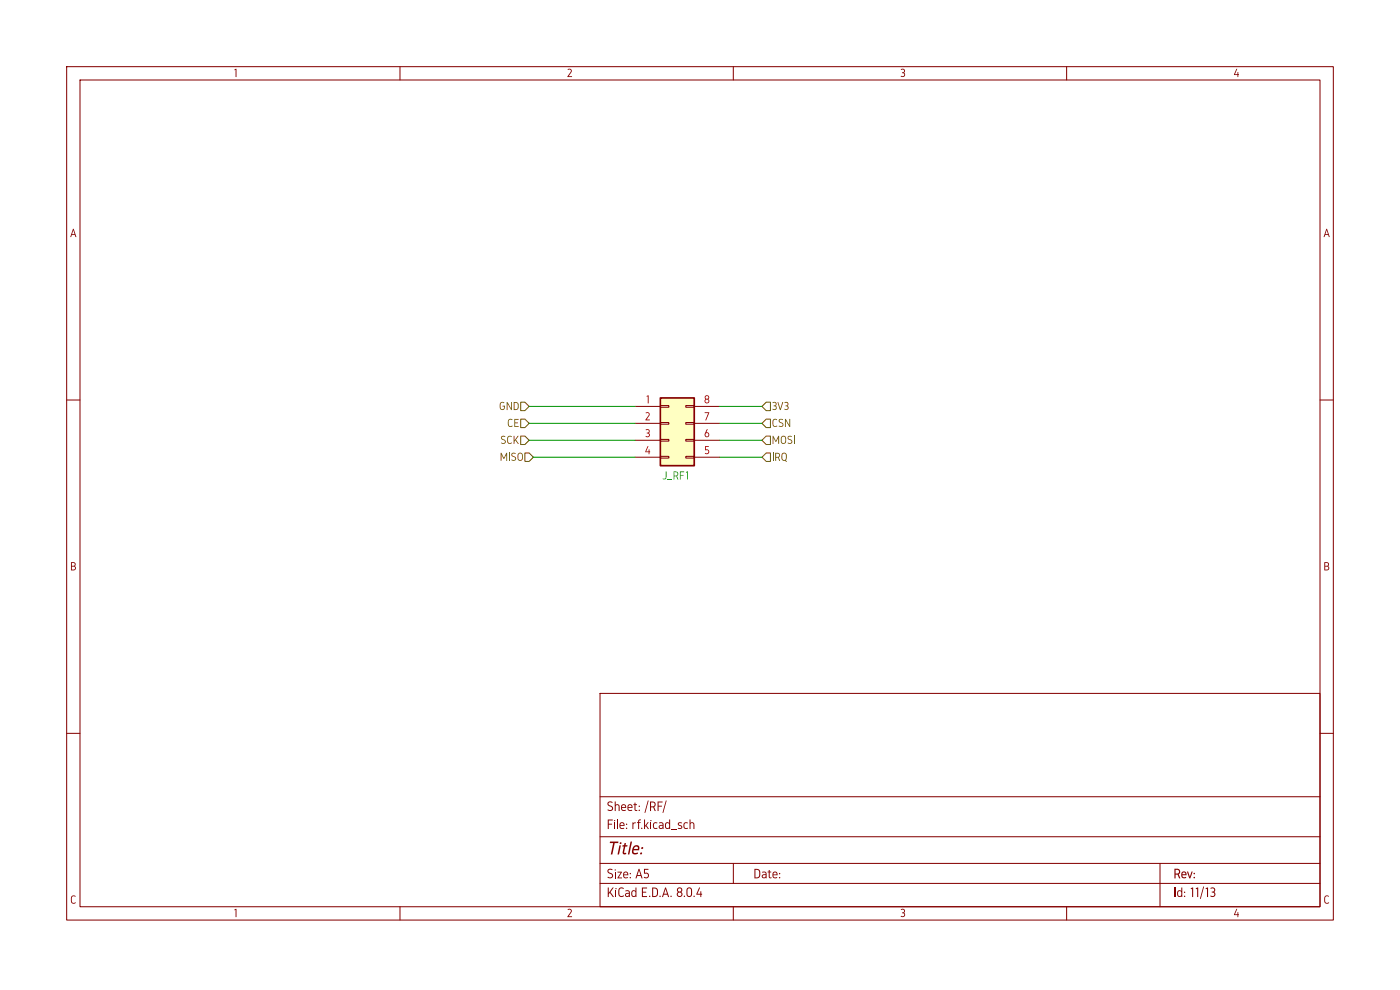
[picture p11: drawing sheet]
<svg xmlns="http://www.w3.org/2000/svg" width="297mm" height="210mm" viewBox="0 0 297 210" stroke-linecap="round" stroke-linejoin="round" font-family="sans-serif">
<g fill="none" stroke="#840000" stroke-width=".22">
<path d="M14.1 14.1h268.8v181.1h-268.8zM17 17h263v175.3h-263zM84.9 14.1v2.9M155.6 14.1v2.9M226.3 14.1v2.9M14.1 84.9h2.9M280 84.9h2.9M14.1 155.6h2.9M127.3 147.1h152.7v45.2h-152.7zM280 155.6h2.9M127.3 177.5h152.7M127.3 169h152.7"/>
<path d="M84.9 192.3v2.9M127.3 187.4h152.7M127.3 183.2h152.7M155.6 192.3v2.9M155.6 183.2v4.2M226.3 192.3v2.9M246.1 183.2v9.1"/>
</g>
<path d="M140.1 84.4h7.2v14.4h-7.2z" fill="#ffffc2"/>
<g fill="none" stroke="#840000" stroke-width=".22">
<path d="M134.7 86.2h5.4M134.7 89.8h5.4M134.7 93.4h5.4M134.7 97h5.4M140.1 96.8h1.8v.4h-1.8zM140.1 93.2h1.8v.4h-1.8zM140.1 89.6h1.8v.4h-1.8zM140.1 86h1.8v.4h-1.8zM145.5 96.8h1.8v.4h-1.8zM145.5 93.2h1.8v.4h-1.8zM145.5 89.6h1.8v.4h-1.8zM145.5 86h1.8v.4h-1.8z"/>
<path d="M147.3 86.2h5.4M147.3 89.8h5.4M147.3 93.4h5.4M147.3 97h5.4"/>
</g>
<path d="M140.1 84.4h7.2v14.4h-7.2z" fill="none" stroke="#840000" stroke-width=".36"/>
<path d="M110.5 88.9h.9l.9 .9-.9 .9h-.9zM110.5 92.5h.9l.9 .9-.9 .9h-.9zM110.5 85.3h.9l.9 .9-.9 .9h-.9zM161.6 93.4l.9-.9h.9v1.8h-.9zM161.6 86.2l.9-.9h.9v1.8h-.9zM162.5 88.9h.9v1.8h-.9l-.9-.9zM162.5 96.1h.9v1.8h-.9l-.9-.9z" fill="none" stroke="#725600" stroke-width=".22"/>
<path d="M112.3 86.2h22.4M112.3 89.8h22.4M112.3 93.4h22.4M113.2 97h21.5M152.7 86.2h8.9M152.7 97h8.9M152.7 89.8h8.9M152.7 93.4h8.9" fill="none" stroke="#009600" stroke-width=".22"/>
<text font-size="3.9" fill="#840000" x="128.7" y="182.2">Title:</text>
<g font-size="3" fill="#840000">
<text x="128.7" y="172.8">Sheet:/RF/</text>
<text x="128.7" y="176.6">File:rf.kicad_sch</text>
<text x="128.7" y="191">KiCadE.D.A.8.0.4</text>
<text x="128.7" y="187">Size:A5</text>
<text x="159.8" y="187">Date:</text>
<text x="248.9" y="187">Rev:</text>
<text x="248.9" y="191">Id:11/13</text>
</g>
<g font-size="2.6" fill="#840000">
<text x="49.5" y="17">1</text>
<text x="120.2" y="17">2</text>
<text x="190.9" y="17">3</text>
<text x="261.6" y="17">4</text>
<text x="14.9" y="50.9">A</text>
<text x="280.7" y="50.9">A</text>
<text x="14.9" y="121.6">B</text>
<text x="280.8" y="121.6">B</text>
<text x="14.9" y="192.3">C</text>
<text x="49.5" y="195.2">1</text>
<text x="120.2" y="195.2">2</text>
<text x="190.9" y="195.2">3</text>
<text x="261.6" y="195.2">4</text>
<text x="280.8" y="192.3">C</text>
</g>
<g font-size="2.5" fill="#725600">
<text x="105.8" y="87.6">GND</text>
<text x="163.7" y="87.6">3V3</text>
<text x="106.1" y="94.8">SCK</text>
<text x="107.6" y="91.2">CE</text>
<text x="163.7" y="94.8">MOSI</text>
<text x="163.7" y="91.2">CSN</text>
<text x="106" y="98.4">MISO</text>
<text x="163.7" y="98.4">IRQ</text>
</g>
<g font-size="2.5" fill="#a90000">
<text x="136.8" y="89.4">2</text>
<text x="136.9" y="85.9">1</text>
<text x="149.3" y="85.9">8</text>
<text x="149.3" y="89.4">7</text>
<text x="136.8" y="93">3</text>
<text x="149.3" y="93">6</text>
<text x="136.7" y="96.6">4</text>
<text x="149.4" y="96.6">5</text>
</g>
<text font-size="2.5" fill="#006464" x="140.5" y="102.3">J_RF1</text>
</svg>
